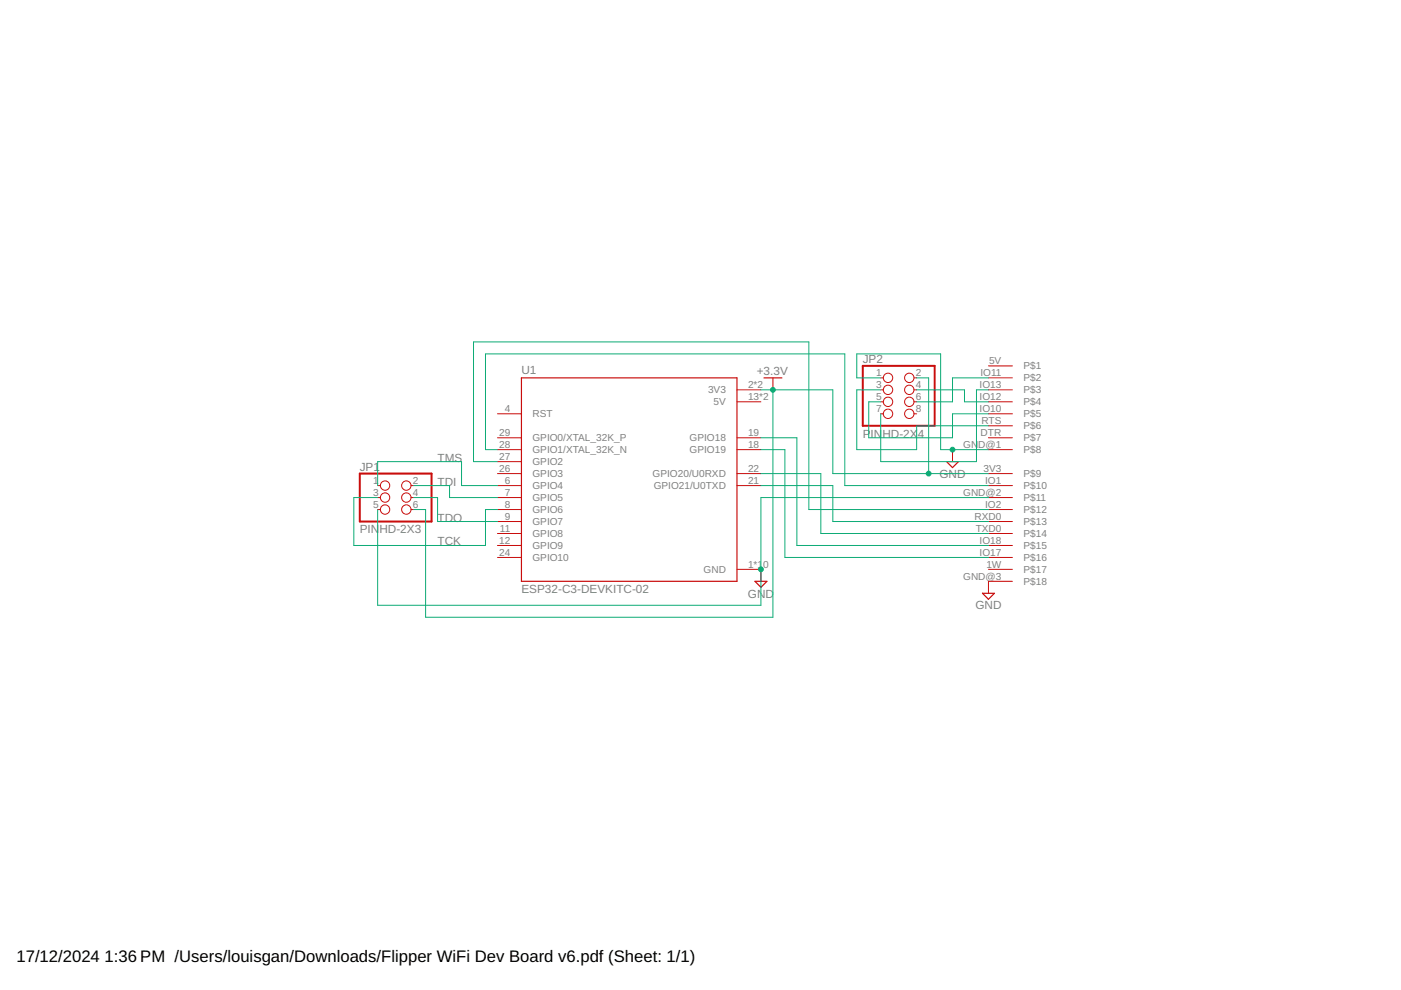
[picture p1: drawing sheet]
<svg xmlns="http://www.w3.org/2000/svg" width="297mm" height="210mm" viewBox="0 0 297 210" stroke-linecap="round" stroke-linejoin="round" font-family="sans-serif">
<path d="M110.6 80.1h45.7v43.2h-45.7zM162 80.1h3.8M200.7 97.9h2.5l-1.2 1.2zM160.1 123.3h2.5l-1.3 1.2zM208.3 125.8h2.5l-1.2 1.3z" fill="none" stroke="#c90d0c" stroke-width=".25"/>
<g fill="none" stroke="#c90d0c" stroke-width=".21">
<path d="M209.6 77.6h5.1M105.5 87.7h5.1M105.5 97.9h5.1M105.5 92.8h5.1M105.5 95.3h5.1M156.3 82.7h5M156.3 85.2h5M156.3 92.8h5M156.3 95.3h5M163.9 80.1v2.6M186.7 82.7h.6M186.7 87.7h.6"/>
<path d="M186.7 85.2h.6M186.7 80.1h.6M193.8 82.7h.6M193.8 87.7h.6M193.8 85.2h.6M193.8 80.1h.6M202 95.3v2.6M209.6 82.7h5.1M209.6 87.7h5.1M209.6 85.2h5.1M209.6 92.8h5.1M209.6 95.3h5.1"/>
<path d="M209.6 80.1h5.1M209.6 90.3h5.1M80.1 108h.5M80.1 103h.5M80.1 105.5h.5M87.1 108h.6M87.1 103h.6M87.1 105.5h.6M105.5 115.7h5.1M105.5 118.2h5.1M105.5 108h5.1M105.5 110.6h5.1"/>
<path d="M105.5 113.1h5.1M105.5 103h5.1M105.5 105.5h5.1M105.5 100.4h5.1M156.3 103h5M156.3 100.4h5M209.6 115.7h5.1M209.6 118.2h5.1M209.6 108h5.1M209.6 110.6h5.1M209.6 113.1h5.1M209.6 103h5.1"/>
<path d="M209.6 105.5h5.1M209.6 100.4h5.1M156.3 120.7h5v2.6M209.6 120.7h5.1M214.7 123.3h-5.1v2.5"/>
<circle cx="188.3" cy="87.7" r=".99"/>
<circle cx="188.3" cy="82.7" r=".99"/>
<circle cx="188.3" cy="80.1" r=".99"/>
<circle cx="188.3" cy="85.2" r=".99"/>
<circle cx="192.8" cy="87.7" r=".99"/>
<circle cx="192.8" cy="82.7" r=".99"/>
<circle cx="192.8" cy="85.2" r=".99"/>
<circle cx="192.8" cy="80.1" r=".99"/>
<circle cx="81.6" cy="105.5" r=".99"/>
<circle cx="81.6" cy="108" r=".99"/>
<circle cx="81.6" cy="103" r=".99"/>
<circle cx="86.1" cy="108" r=".99"/>
<circle cx="86.1" cy="103" r=".99"/>
<circle cx="86.1" cy="105.5" r=".99"/>
</g>
<path d="M182.9 77.6h15.3v12.7h-15.3zM76.3 100.4h15.2v10.2h-15.2z" fill="none" stroke="#c90d0c" stroke-width=".42"/>
<g fill="none" stroke="#0dab76" stroke-width=".21">
<path d="M105.5 95.3h-2.6v-20.3h76.2v28h30.5M105.5 97.9h-5.1v-25.4h71.1v35.5h38.1M161.3 82.7h15.3v17.7h33M161.3 95.3h5.1v22.9h43.2M161.3 92.8h7.7v22.9h40.6M163.9 82.7v48.2h-73.7v-22.9h-2.5M186.7 82.7h-5v12.6h12.7v-5h15.2M186.7 80.1h-5v-5.1h17.7v20.3h10.2M186.7 85.2h-2.5v7.6h17.8v-5.1h7.6M194.4 80.1h2.5v20.3M194.4 82.7h10.1v2.5h5.1M209.6 82.7h-2.6v15.2h-20.3v-10.2"/>
<path d="M209.6 80.1h-7.6v5.1h-7.6M80.1 103v-5.1h17.8v5.1h7.6M80.1 105.5h-5.1v10.2h27.9v-7.7h2.6M87.7 103h7.6v2.5h10.2M87.7 105.5h5.1v5.1h12.7M161.3 103h15.3v7.6h33M161.3 100.4h12.7v12.7h35.6M209.6 105.5h-48.3v22.8h-81.2v-20.3"/>
</g>
<g fill="#0dab76" stroke="#0dab76" stroke-width=".21">
<circle cx="161.3" cy="120.7" r=".51"/>
<circle cx="202" cy="95.3" r=".51"/>
<circle cx="196.9" cy="100.4" r=".51"/>
<circle cx="163.9" cy="82.7" r=".51"/>
</g>
<g font-size="3.5">
<text x="3.5" y="203.9">17/12/2024</text>
<text x="22.2" y="203.9">1:36 PM /Users/louisgan/Downloads/Flipper WiFi Dev Board v6.pdf (Sheet: 1/1)</text>
</g>
<g font-size="2.5" fill="#808080">
<text x="182.9" y="76.9">JP2</text>
<text x="110.6" y="79.2">U1</text>
<text x="160.4" y="79.6">+3.3V</text>
<text x="182.9" y="92.8">P</text>
<text x="184.6" y="92.8">IN</text>
<text x="187.1" y="92.8">HD-2X</text>
<text x="194.6" y="92.8">4</text>
<text x="76.3" y="99.8">JP1</text>
<text x="92.8" y="97.9">TMS</text>
<text x="199.2" y="101.3">GND</text>
<text x="92.8" y="103">TDI</text>
<text x="76.3" y="113.1">PIN</text>
<text x="80.4" y="113.1">HD-2X3</text>
<text x="92.8" y="110.6">TDO</text>
<text x="92.8" y="115.6">TCK</text>
<text x="110.6" y="125.8">ESP32-C3-DEVKITC-02</text>
<text x="158.6" y="126.7">GND</text>
<text x="206.8" y="129.2">GND</text>
</g>
<g font-size="2.1" fill="#808080">
<text x="209.7" y="77.2">5V</text>
<text x="150.1" y="83.4">3V3</text>
<text x="158.6" y="82.3">2*2</text>
<text x="185.7" y="79.8">1</text>
<text x="185.7" y="82.3">3</text>
<text x="194.1" y="79.8">2</text>
<text x="194.1" y="82.3">4</text>
<text x="207.7" y="82.3">IO13</text>
<text x="207.9" y="79.8">IO11</text>
<text x="217" y="78.3">P$1</text>
<text x="217" y="80.9">P$2</text>
<text x="217" y="83.4">P$3</text>
<text x="107" y="87.4">4</text>
<text x="112.9" y="88.5">RST</text>
<text x="151.3" y="86">5V</text>
<text x="158.6" y="84.8">13*2</text>
<text x="185.7" y="84.8">5</text>
<text x="185.7" y="87.4">7</text>
<text x="194.1" y="84.8">6</text>
<text x="194.1" y="87.4">8</text>
<text x="207.7" y="84.8">IO12</text>
<text x="207.7" y="87.4">IO10</text>
<text x="208.1" y="89.9">RTS</text>
<text x="217" y="86">P$4</text>
<text x="217" y="88.5">P$5</text>
<text x="105.8" y="92.5">29</text>
<text x="105.8" y="95">28</text>
<text x="112.9" y="93.6">GPIO0/XTAL_32K_P</text>
<text x="146.2" y="93.6">GPIO18</text>
<text x="158.6" y="92.5">19</text>
<text x="158.6" y="95">18</text>
<text x="204.2" y="95">GN</text>
<text x="207.4" y="95">D@1</text>
<text x="207.9" y="92.5">DTR</text>
<text x="217" y="91">P$6</text>
<text x="217" y="93.6">P$7</text>
<text x="105.8" y="97.5">27</text>
<text x="105.8" y="100.1">26</text>
<text x="112.9" y="98.6">GPIO2</text>
<text x="112.9" y="101.2">GPIO3</text>
<text x="112.9" y="96.1">GPIO1/XTAL_32K_N</text>
<text x="138.4" y="101.2">GPIO20/U0RXD</text>
<text x="146.2" y="96.1">GPIO19</text>
<text x="158.6" y="100.1">22</text>
<text x="208.5" y="100.1">3V3</text>
<text x="217" y="96.1">P$8</text>
<text x="217" y="101.2">P$9</text>
<text x="79.1" y="102.6">1</text>
<text x="79.1" y="105.1">3</text>
<text x="79.1" y="107.7">5</text>
<text x="87.5" y="102.6">2</text>
<text x="87.5" y="105.1">4</text>
<text x="87.5" y="107.7">6</text>
<text x="107" y="107.7">8</text>
<text x="107" y="102.6">6</text>
<text x="107" y="105.1">7</text>
<text x="112.9" y="103.7">GPIO4</text>
<text x="112.9" y="106.3">GPIO5</text>
<text x="138.6" y="103.7">GPIO21/U0TXD</text>
<text x="158.6" y="102.6">21</text>
<text x="204.2" y="105.1">GND@2</text>
<text x="208.9" y="102.6">IO1</text>
<text x="208.9" y="107.7">IO2</text>
<text x="217" y="103.7">P$10</text>
<text x="217" y="106.3">P$11</text>
<text x="106" y="112.8">11</text>
<text x="107" y="110.2">9</text>
<text x="112.9" y="108.8">GPIO6</text>
<text x="112.9" y="111.3">GPIO7</text>
<text x="112.9" y="113.9">GPIO8</text>
<text x="206.6" y="110.2">RXD0</text>
<text x="206.9" y="112.8">TXD0</text>
<text x="217" y="108.8">P$12</text>
<text x="217" y="111.3">P$13</text>
<text x="217" y="113.9">P$14</text>
<text x="105.8" y="115.3">12</text>
<text x="105.8" y="117.8">24</text>
<text x="112.9" y="116.4">GPIO9</text>
<text x="112.9" y="118.9">GPIO10</text>
<text x="207.7" y="115.3">IO18</text>
<text x="207.7" y="117.8">IO17</text>
<text x="217" y="116.4">P$15</text>
<text x="217" y="118.9">P$16</text>
<text x="149.2" y="121.5">GND</text>
<text x="158.6" y="120.4">1*1</text>
<text x="161.8" y="120.4">0</text>
<text x="204.2" y="122.9">GND@3</text>
<text x="209.1" y="120.4">1W</text>
<text x="217" y="121.5">P$17</text>
<text x="217" y="124">P$18</text>
</g>
</svg>
